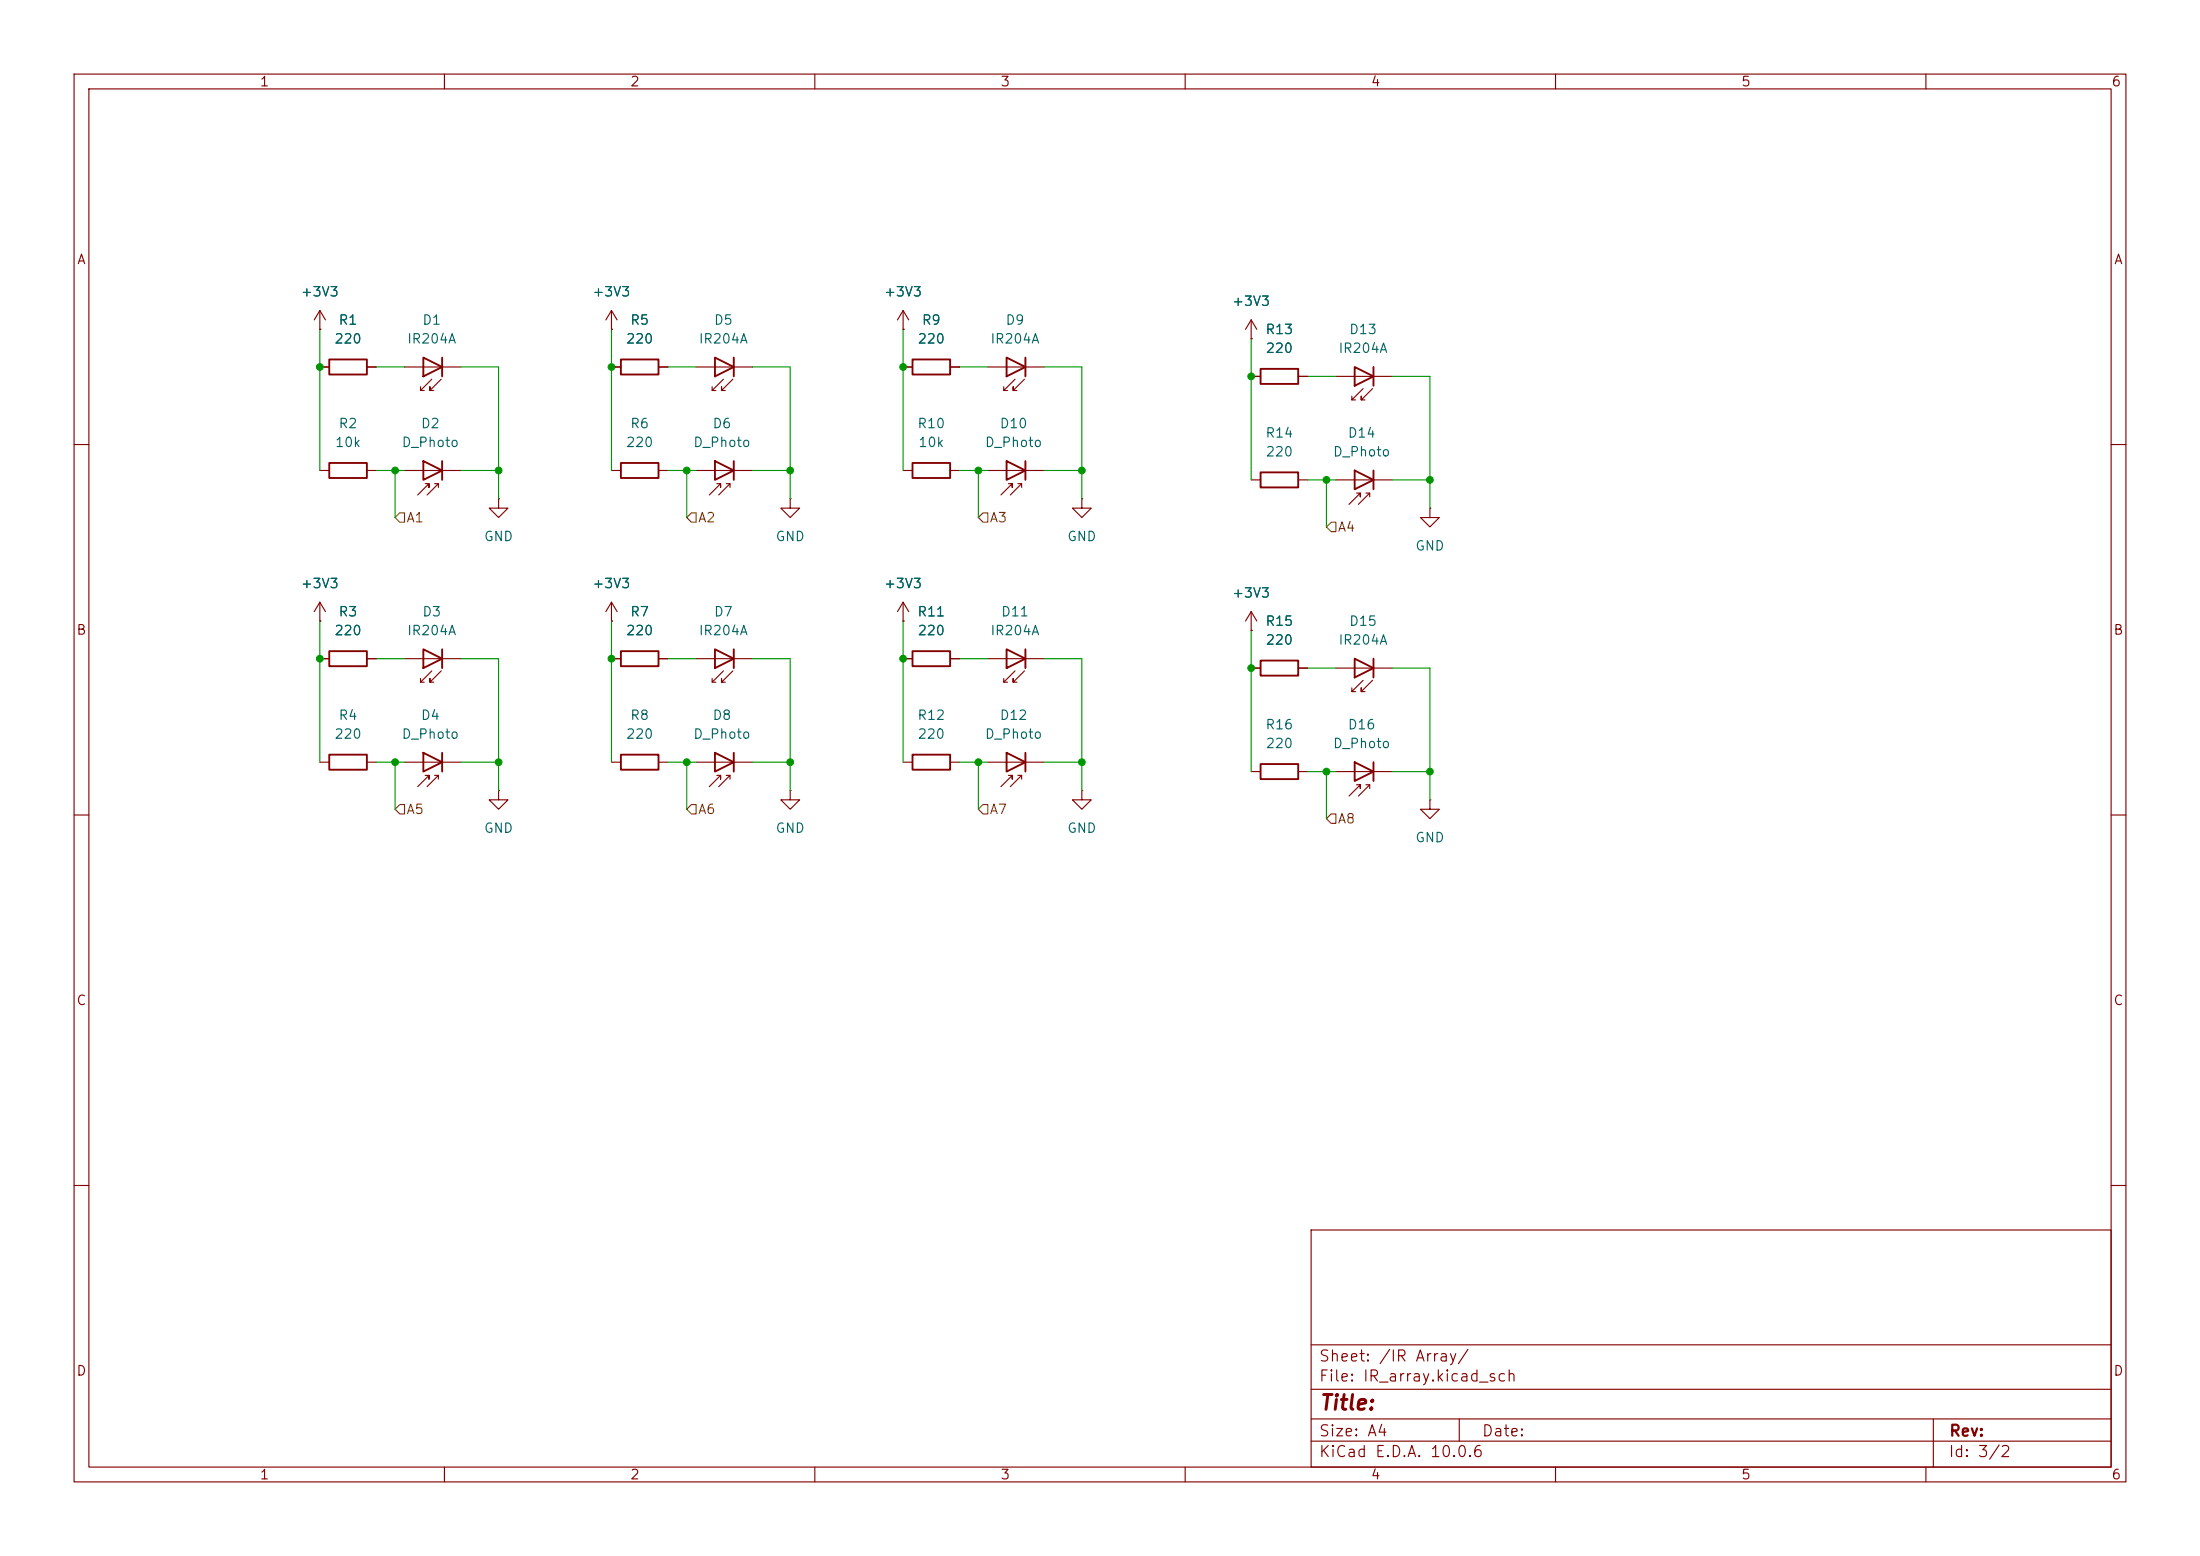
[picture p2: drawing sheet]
<svg xmlns="http://www.w3.org/2000/svg" width="297mm" height="210mm" viewBox="0 0 297 210" stroke-linecap="round" stroke-linejoin="round" font-family="sans-serif">
<g fill="none" stroke="#840000" stroke-width=".15">
<path d="M10 10h277v190h-277zM12 12h273v186h-273zM60 10v2M110 10v2M160 10v2M210 10v2M260 10v2M43.2 44.5h.1M43.2 41.9v2.6M43.2 49.5h1.2M43.2 41.9l-.8 1.3M43.2 41.9l.7 1.3"/>
<path d="M49.5 49.5h1.3M54.6 49.5h7.6M56.8 52.7h.5M58.3 51.2l-1.5 1.5v-.5M59.6 51.2l-1.6 1.5v-.5v.5h.5M82.5 44.5h.1M82.5 41.9l-.7 1.3M82.5 41.9l.8 1.3M82.5 41.9v2.6M82.5 49.5h1.3M88.9 49.5h1.3M94 49.5h7.6"/>
<path d="M96.1 52.7h.5M97.7 51.2l-1.6 1.5v-.5M98.9 51.2l-1.5 1.5v-.5v.5h.5M121.9 44.5h.1M121.9 49.5h1.3M121.9 41.9l-.7 1.3M121.9 41.9l.8 1.3M121.9 41.9v2.6M128.3 49.5h1.2M133.3 49.5h7.7M135.5 52.7h.5M137 51.2l-1.5 1.5v-.5"/>
<path d="M138.3 51.2l-1.5 1.5v-.5v.5h.5M168.9 45.7h.1M168.9 50.8h1.3M168.9 43.2v2.5M168.9 43.2l-.8 1.3M168.9 43.2l.8 1.3M175.3 50.8h1.2M180.3 50.8h7.7M182.5 54h.5M184 52.5l-1.5 1.5v-.5M185.3 52.5l-1.5 1.5v-.5v.5h.5M10 60h2"/>
<path d="M43.2 63.5h1.2M49.5 63.5h1.3M54.6 63.5h7.6M57.4 65.3h.5v.5v-.5l-1.5 1.5M58.7 65.3h.5M59.2 65.8v-.5l-1.5 1.5M67.3 67.3v1.3h1.3l-1.3 1.3-1.3-1.3h1.3M67.3 67.3h.1M82.5 63.5h1.3M88.9 63.5h1.3M94 63.5h7.6M96.8 65.3h.5v.5v-.5l-1.5 1.5"/>
<path d="M98 65.3h.6M98.6 65.8v-.5l-1.6 1.5M106.7 67.3v1.3h1.2l-1.2 1.3-1.3-1.3h1.3M106.7 67.3h.1M121.9 63.5h1.3M128.3 63.5h1.2M133.3 63.5h7.7M136.1 65.3h.6v.5v-.5l-1.6 1.5M137.4 65.3h.5M137.9 65.8v-.5l-1.5 1.5M146 67.3v1.3h1.3l-1.3 1.3-1.2-1.3h1.2M146 67.3h.1"/>
<path d="M168.9 64.8h1.3M175.3 64.8h1.2M180.3 64.8h7.7M183.1 66.5h.5v.6v-.6l-1.5 1.6M184.4 66.5h.5M184.9 67.1v-.6l-1.5 1.6M193 68.6v1.3h1.3l-1.3 1.2-1.2-1.2h1.2M193 68.6h.1M285 60h2M43.2 83.8h.1M43.2 81.3l-.8 1.3M43.2 81.3l.7 1.3"/>
<path d="M43.2 81.3v2.5M43.2 88.9h1.2M49.5 88.9h1.3M54.6 88.9h7.6M56.8 92.1h.5M58.3 90.6l-1.5 1.5v-.5M59.6 90.6l-1.6 1.5v-.5v.5h.5M82.5 83.8h.1M82.5 81.3v2.5M82.5 88.9h1.3M82.5 81.3l-.7 1.3M82.5 81.3l.8 1.3"/>
<path d="M88.9 88.9h1.3M94 88.9h7.6M96.1 92.1h.5M97.7 90.6l-1.6 1.5v-.5M98.9 90.6l-1.5 1.5v-.5v.5h.5M121.9 83.8h.1M121.9 88.9h1.3M121.9 81.3v2.5M121.9 81.3l-.7 1.3M121.9 81.3l.8 1.3M128.3 88.9h1.2M133.3 88.9h7.7"/>
<path d="M135.5 92.1h.5M137 90.6l-1.5 1.5v-.5M138.3 90.6l-1.5 1.5v-.5v.5h.5M168.9 85.1h.1M168.9 82.6l-.8 1.2M168.9 82.6l.8 1.2M168.9 82.6v2.5M168.9 90.2h1.3M175.3 90.2h1.2M180.3 90.2h7.7M182.5 93.3h.5M184 91.8l-1.5 1.5v-.5"/>
<path d="M185.3 91.8l-1.5 1.5v-.5v.5h.5M10 110h2M43.2 102.9h1.2M49.5 102.9h1.3M54.6 102.9h7.6M57.4 104.6h.5v.6v-.6l-1.5 1.6M58.7 104.6h.5M59.2 105.2v-.6l-1.5 1.6M67.3 106.7v1.3h1.3l-1.3 1.2-1.3-1.2h1.3M67.3 106.7h.1M82.5 102.9h1.3M88.9 102.9h1.3"/>
<path d="M94 102.9h7.6M96.8 104.6h.5v.6v-.6l-1.5 1.6M98 104.6h.6M98.6 105.2v-.6l-1.6 1.6M106.7 106.7v1.3h1.2l-1.2 1.2-1.3-1.2h1.3M106.7 106.7h.1M121.9 102.9h1.3M128.3 102.9h1.2M133.3 102.9h7.7M136.1 104.6h.6v.6v-.6l-1.6 1.6M137.4 104.6h.5M137.9 105.2v-.6l-1.5 1.6"/>
<path d="M146 106.7v1.3h1.3l-1.3 1.2-1.2-1.2h1.2M146 106.7h.1M168.9 104.1h1.3M175.3 104.1h1.2M180.3 104.1h7.7M183.1 105.9h.5v.5v-.5l-1.5 1.5M184.4 105.9h.5M184.9 106.4v-.5l-1.5 1.5M193 108v1.2h1.3l-1.3 1.3-1.2-1.3h1.2M193 108h.1M285 110h2M10 160h2"/>
<path d="M177 166h108v32h-108zM285 160h2M60 198v2M110 198v2M160 198v2M177 194.5h108M177 191.5h108M177 187.5h108M177 181.5h108M197 191.5v3M210 198v2M260 198v2"/>
<path d="M261 191.5v6.5"/>
</g>
<g fill="none" stroke="#840000" stroke-width=".25">
<path d="M44.4 48.5h5.1v2h-5.1zM57.1 48.3l2.6 1.2-2.6 1.3zM59.7 48.3v2.5M83.8 48.5h5.1v2h-5.1zM96.5 48.3l2.6 1.2-2.6 1.3zM99.1 48.3v2.5M123.2 48.5h5.1v2h-5.1zM135.9 48.3l2.5 1.2-2.5 1.3zM138.4 48.3v2.5M170.2 49.8h5.1v2h-5.1zM182.9 49.5l2.5 1.3-2.5 1.3zM185.4 49.5v2.6"/>
<path d="M44.4 62.5h5.1v2h-5.1zM57.1 62.2l2.6 1.3-2.6 1.3zM59.7 62.2v2.6M83.8 62.5h5.1v2h-5.1zM96.5 62.2l2.6 1.3-2.6 1.3zM99.1 62.2v2.6M123.2 62.5h5.1v2h-5.1zM135.9 62.2l2.5 1.3-2.5 1.3zM138.4 62.2v2.6M170.2 63.8h5.1v2h-5.1zM182.9 63.5l2.5 1.3-2.5 1.2zM185.4 63.5v2.5"/>
<path d="M44.4 87.9h5.1v2h-5.1zM57.1 87.6l2.6 1.3-2.6 1.3zM59.7 87.6v2.6M83.8 87.9h5.1v2h-5.1zM96.5 87.6l2.6 1.3-2.6 1.3zM99.1 87.6v2.6M123.2 87.9h5.1v2h-5.1zM135.9 87.6l2.5 1.3-2.5 1.3zM138.4 87.6v2.6M170.2 89.2h5.1v2h-5.1zM182.9 88.9l2.5 1.3-2.5 1.2zM185.4 88.9v2.5"/>
<path d="M44.4 101.9h5.1v2h-5.1zM57.1 101.6l2.6 1.3-2.6 1.2zM59.7 101.6v2.5M83.8 101.9h5.1v2h-5.1zM96.5 101.6l2.6 1.3-2.6 1.2zM99.1 101.6v2.5M123.2 101.9h5.1v2h-5.1zM135.9 101.6l2.5 1.3-2.5 1.2zM138.4 101.6v2.5M170.2 103.1h5.1v2.1h-5.1zM182.9 102.9l2.5 1.2-2.5 1.3zM185.4 102.9v2.5"/>
</g>
<path d="M54 69.2h.6v1.3h-.6l-.7-.6zM93.3 69.2h.7v1.3h-.7l-.6-.6zM132.7 69.2h.6v1.3h-.6l-.6-.6zM179.7 70.5h.6v1.3h-.6l-.6-.7zM54 108.6h.6v1.3h-.6l-.7-.7zM93.3 108.6h.7v1.3h-.7l-.6-.7zM132.7 108.6h.6v1.3h-.6l-.6-.7zM179.7 109.9h.6v1.2h-.6l-.6-.6z" fill="none" stroke="#725600" stroke-width=".15"/>
<g fill="none" stroke="#009600" stroke-width=".15">
<path d="M43.2 44.5v19M50.8 49.5h3.8M62.2 49.5h5.1v17.8M82.5 44.5v19M90.2 49.5h3.8M101.6 49.5h5.1v17.8M121.9 44.5v19M129.5 49.5h3.8M141 49.5h5v17.8M168.9 45.7v19.1M176.5 50.8h3.8M188 50.8h5v17.8"/>
<path d="M50.8 63.5h3.8M53.3 63.5v6.4M62.2 63.5h5.1M90.2 63.5h3.8M92.7 63.5v6.4M101.6 63.5h5.1M129.5 63.5h3.8M132.1 63.5v6.4M141 63.5h5M176.5 64.8h3.8M179.1 64.8v6.3M188 64.8h5"/>
<path d="M43.2 83.8v19.1M50.8 88.9h3.8M62.2 88.9h5.1v17.8M82.5 83.8v19.1M90.2 88.9h3.8M101.6 88.9h5.1v17.8M121.9 83.8v19.1M129.5 88.9h3.8M141 88.9h5v17.8M168.9 85.1v19M176.5 90.2h3.8M188 90.2h5v17.8"/>
<path d="M50.8 102.9h3.8M53.3 102.9v6.3M62.2 102.9h5.1M90.2 102.9h3.8M92.7 102.9v6.3M101.6 102.9h5.1M129.5 102.9h3.8M132.1 102.9v6.3M141 102.9h5M176.5 104.1h3.8M179.1 104.1v6.4M188 104.1h5"/>
</g>
<g fill="#009600" stroke="#009600" stroke-width=".14">
<circle cx="193" cy="104.1" r=".46"/>
<circle cx="179.1" cy="64.8" r=".46"/>
<circle cx="168.9" cy="90.2" r=".46"/>
<circle cx="193" cy="64.8" r=".46"/>
<circle cx="179.1" cy="104.1" r=".46"/>
<circle cx="168.9" cy="50.8" r=".46"/>
<circle cx="43.2" cy="88.9" r=".46"/>
<circle cx="82.5" cy="88.9" r=".46"/>
<circle cx="67.3" cy="102.9" r=".46"/>
<circle cx="92.7" cy="102.9" r=".46"/>
<circle cx="53.3" cy="102.9" r=".46"/>
<circle cx="146" cy="63.5" r=".46"/>
<circle cx="121.9" cy="49.5" r=".46"/>
<circle cx="132.1" cy="63.5" r=".46"/>
<circle cx="106.7" cy="63.5" r=".46"/>
<circle cx="132.1" cy="102.9" r=".46"/>
<circle cx="121.9" cy="88.9" r=".46"/>
<circle cx="146" cy="102.9" r=".46"/>
<circle cx="106.7" cy="102.9" r=".46"/>
<circle cx="67.3" cy="63.5" r=".46"/>
<circle cx="82.5" cy="49.5" r=".46"/>
<circle cx="53.3" cy="63.5" r=".46"/>
<circle cx="92.7" cy="63.5" r=".46"/>
<circle cx="43.2" cy="49.5" r=".46"/>
</g>
<text font-size="2" fill="#840000" x="178" y="190.8">Title:</text>
<g font-size="1.5" fill="#840000">
<text x="178" y="184.1">Sheet: /IR Array/</text>
<text x="178" y="186.8">File: IR_array.kicad_sch</text>
<text x="178" y="197">KiCad E.D.A. 10.0.6</text>
<text x="178" y="194.2">Size: A4</text>
<text x="200" y="194.2">Date:</text>
<text x="263" y="197">Id: 3/2</text>
<text x="263" y="194.2">Rev:</text>
</g>
<g font-size="1.3" fill="#840000">
<text x="35" y="12">1</text>
<text x="85" y="12">2</text>
<text x="135" y="12">3</text>
<text x="185" y="12">4</text>
<text x="235" y="12">5</text>
<text x="285" y="12">6</text>
<text x="10.3" y="36">A</text>
<text x="285.3" y="36">A</text>
<text x="10.2" y="86">B</text>
<text x="285.2" y="86">B</text>
<text x="10.2" y="136">C</text>
<text x="285.2" y="136">C</text>
<text x="10.2" y="186">D</text>
<text x="285.2" y="186">D</text>
<text x="35" y="200">1</text>
<text x="85" y="200">2</text>
<text x="135" y="200">3</text>
<text x="185" y="200">4</text>
<text x="235" y="200">5</text>
<text x="285" y="200">6</text>
</g>
<g font-size="1.3" fill="#006464">
<text x="40.5" y="40.3">+3V3</text>
<text x="79.9" y="40.3">+3V3</text>
<text x="119.3" y="40.3">+3V3</text>
<text x="166.2" y="41.6">+3V3</text>
<text x="45" y="46.7">220</text>
<text x="45.6" y="44.1">R1</text>
<text x="54.9" y="46.7">IR204A</text>
<text x="56.9" y="44.1">D1</text>
<text x="84.4" y="46.7">220</text>
<text x="85" y="44.1">R5</text>
<text x="94.2" y="46.7">IR204A</text>
<text x="96.3" y="44.1">D5</text>
<text x="123.8" y="46.7">220</text>
<text x="124.4" y="44.1">R9</text>
<text x="133.6" y="46.7">IR204A</text>
<text x="135.7" y="44.1">D9</text>
<text x="170.7" y="45.4">R13</text>
<text x="170.8" y="48">220</text>
<text x="180.6" y="48">IR204A</text>
<text x="182.1" y="45.4">D13</text>
<text x="45.6" y="58.1">R2</text>
<text x="56.7" y="58.1">D2</text>
<text x="85" y="58.1">R6</text>
<text x="96.1" y="58.1">D6</text>
<text x="123.8" y="58.1">R10</text>
<text x="134.9" y="58.1">D10</text>
<text x="170.7" y="59.4">R14</text>
<text x="181.9" y="59.4">D14</text>
<text x="45.1" y="60.7">10k</text>
<text x="54.1" y="60.7">D_Photo</text>
<text x="84.4" y="60.7">220</text>
<text x="93.5" y="60.7">D_Photo</text>
<text x="123.9" y="60.7">10k</text>
<text x="132.9" y="60.7">D_Photo</text>
<text x="170.8" y="61.9">220</text>
<text x="179.9" y="61.9">D_Photo</text>
<text x="65.2" y="73.4">GND</text>
<text x="104.6" y="73.4">GND</text>
<text x="144" y="73.4">GND</text>
<text x="191" y="74.6">GND</text>
<text x="40.5" y="79.7">+3V3</text>
<text x="45.6" y="83.5">R3</text>
<text x="56.9" y="83.5">D3</text>
<text x="79.9" y="79.7">+3V3</text>
<text x="85" y="83.5">R7</text>
<text x="96.3" y="83.5">D7</text>
<text x="119.3" y="79.7">+3V3</text>
<text x="123.8" y="83.5">R11</text>
<text x="135.1" y="83.5">D11</text>
<text x="166.2" y="81">+3V3</text>
<text x="45" y="86.1">220</text>
<text x="54.9" y="86.1">IR204A</text>
<text x="84.4" y="86.1">220</text>
<text x="94.2" y="86.1">IR204A</text>
<text x="123.8" y="86.1">220</text>
<text x="133.6" y="86.1">IR204A</text>
<text x="170.7" y="84.8">R15</text>
<text x="170.8" y="87.3">220</text>
<text x="180.6" y="87.3">IR204A</text>
<text x="182.1" y="84.8">D15</text>
<text x="45" y="100">220</text>
<text x="45.6" y="97.5">R4</text>
<text x="54.1" y="100">D_Photo</text>
<text x="56.7" y="97.5">D4</text>
<text x="84.4" y="100">220</text>
<text x="85" y="97.5">R8</text>
<text x="93.5" y="100">D_Photo</text>
<text x="96.1" y="97.5">D8</text>
<text x="123.8" y="97.5">R12</text>
<text x="123.8" y="100">220</text>
<text x="132.9" y="100">D_Photo</text>
<text x="134.9" y="97.5">D12</text>
<text x="170.7" y="98.8">R16</text>
<text x="170.8" y="101.3">220</text>
<text x="179.9" y="101.3">D_Photo</text>
<text x="181.9" y="98.8">D16</text>
<text x="65.2" y="112.7">GND</text>
<text x="104.6" y="112.7">GND</text>
<text x="144" y="112.7">GND</text>
<text x="191" y="114">GND</text>
</g>
<g font-size="1.3" fill="#725600">
<text x="54.8" y="70.8">A1</text>
<text x="94.1" y="70.8">A2</text>
<text x="133.5" y="70.8">A3</text>
<text x="180.5" y="72.1">A4</text>
<text x="54.8" y="110.2">A5</text>
<text x="94.1" y="110.2">A6</text>
<text x="133.5" y="110.2">A7</text>
<text x="180.5" y="111.5">A8</text>
</g>
</svg>
